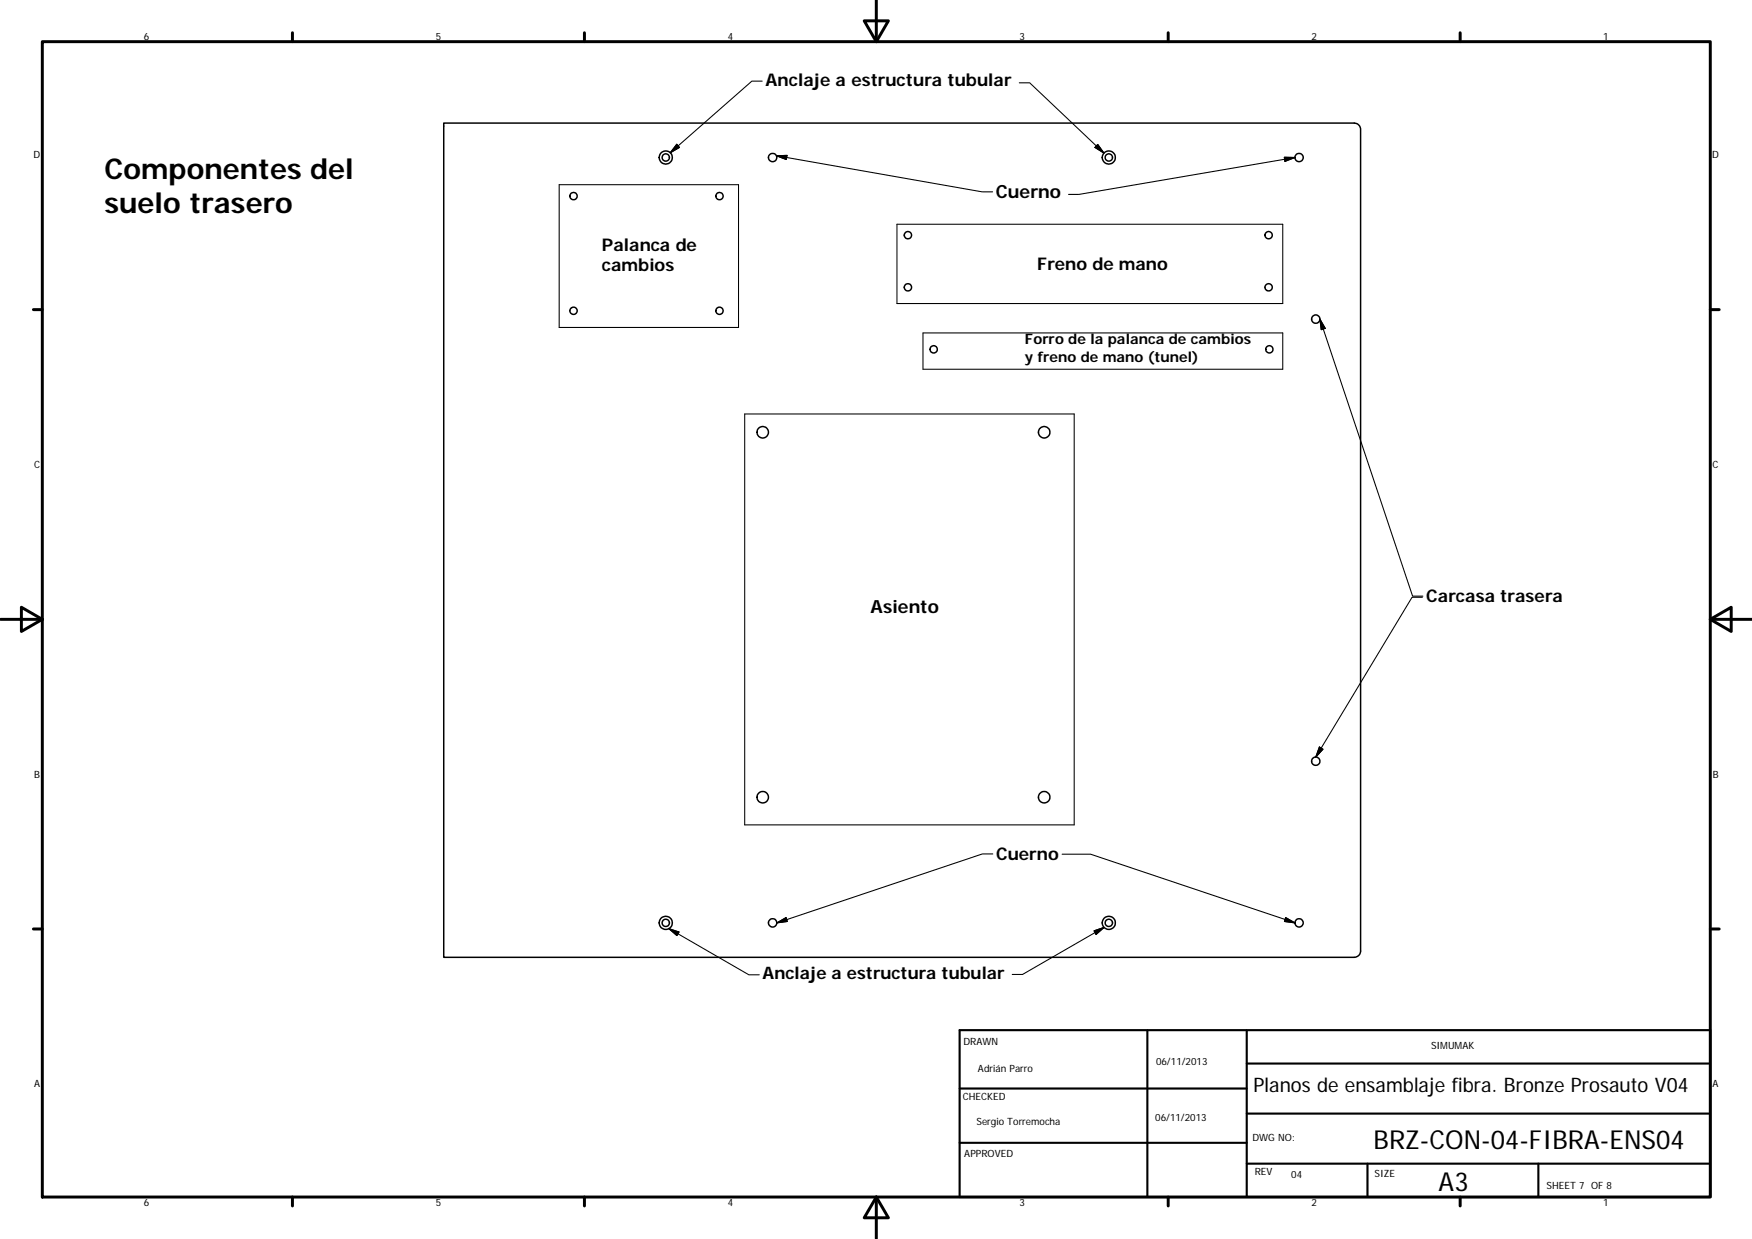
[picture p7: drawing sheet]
<svg xmlns="http://www.w3.org/2000/svg" width="420mm" height="297mm" viewBox="0 0 420 297" stroke-linecap="round" stroke-linejoin="round" font-family="sans-serif">
<g fill="none" stroke="#000" stroke-width=".36">
<path d="M106.4 29.5h218.4a1.52 1.52 0 0 1 1.5 1.5v197a1.49 1.49 0 0 1-1.5 1.5h-218.4z"/>
<circle cx="159.7" cy="37.8" r="1.58"/>
<circle cx="159.7" cy="37.8" r=".87"/>
<circle cx="185.3" cy="37.8" r="1"/>
<circle cx="265.9" cy="37.8" r="1.58"/>
<circle cx="265.9" cy="37.8" r=".87"/>
<circle cx="311.5" cy="37.8" r="1"/>
<circle cx="137.5" cy="47" r=".88"/>
<circle cx="172.5" cy="47" r=".88"/>
<circle cx="217.7" cy="56.4" r=".88"/>
<circle cx="304.2" cy="56.4" r=".88"/>
<circle cx="137.5" cy="74.5" r=".87"/>
<circle cx="172.5" cy="74.5" r=".87"/>
<circle cx="217.7" cy="68.9" r=".88"/>
<circle cx="304.2" cy="68.9" r=".88"/>
<circle cx="315.5" cy="76.5" r="1"/>
<circle cx="223.9" cy="83.7" r=".88"/>
<circle cx="304.4" cy="83.7" r=".86"/>
<circle cx="182.9" cy="103.6" r="1.37"/>
<circle cx="250.4" cy="103.6" r="1.37"/>
<circle cx="182.9" cy="191.1" r="1.37"/>
<circle cx="250.4" cy="191.1" r="1.37"/>
<circle cx="315.5" cy="182.5" r="1"/>
<circle cx="159.7" cy="221.2" r="1.57"/>
<circle cx="159.7" cy="221.3" r=".88"/>
<circle cx="185.3" cy="221.2" r="1"/>
<circle cx="265.9" cy="221.2" r="1.57"/>
<circle cx="265.9" cy="221.3" r=".88"/>
<circle cx="311.5" cy="221.2" r="1"/>
</g>
<g fill="none" stroke="#000" stroke-width=".71">
<path d="M10.1 10h400.1v277h-400.1zM70.1 7.9v2.1M140.2 7.9v2.1M207.3 5h5.8l-2.9 5zM210.2 0v10M280.2 7.9v2.1M350.2 7.9v2.1M8 74.2h2.1M410.2 74.2h2.1M.2 148.5h9.9M5.1 145.6l5 2.9-5 2.9zM410.2 148.5l5-2.9v5.8z"/>
<path d="M410.2 148.5h9.9M8 222.7h2.1M410.2 222.7h2.1M70.1 287v2.1M140.2 287v2.1M210.2 287l2.9 5h-5.8zM210.2 287v10M280.2 287v2.1M350.2 287v2.1"/>
</g>
<path d="M230.1 247h180.1v40h-180.1zM275.2 247v40M299 255h111.2M299 247v40M230.1 274h68.9M230.1 261h68.9M299 279h111.2M299 267h111.2M327.9 279v8M368.9 279v8" fill="none" stroke="#000" stroke-width=".51"/>
<g fill="none" stroke="#000" stroke-width=".25">
<path d="M182.8 19.5h-2.5l-19.6 17.1M244.4 19.9h2.5l17.8 16.8M162.3 34.6l.7 .7-2.3 1.3zM186.2 37.3h2.5l-.1 .9zM186.2 37.3l49.3 8.7h2.6M263.3 34.6l1.4 2.1-2.1-1.4zM308 37.7l2.5 .1-2.3 .9zM310.5 37.8l-51.7 8.8h-2.5M134.1 44.3h43v34.2h-43zM215.1 53.8h92.5v19h-92.5zM221.3 79.8h86.3v8.7h-86.3zM316.5 76.5l22.3 66.4h2.4"/>
<path d="M316.5 76.5l1.3 2.2-.9 .3zM178.6 99.3h79v98.5h-79zM341.1 143.2h-2.5l-23.1 38.3M316.4 179.1l.9 .5-1.8 1.9zM238.1 204.7h-2.5l-49.3 16.6M254.7 204.8h6.8l49 16.5M308.3 220l2.2 1.3-2.5-.4zM160.4 222.6l19.2 11.1h2.5M160.4 222.6l2.4 .8-.5 .9zM186.3 221.3l2.2-1.3 .3 .9zM262.4 223.2l2.4-.9-1.9 1.7zM264.8 222.3l-19.6 11.3h-2.5"/>
</g>
<path d="M162.3 34.6l.7 .7-2.3 1.3zM186.2 37.3h2.5l-.1 .9zM263.3 34.6l1.4 2.1-2.1-1.4zM308 37.7l2.5 .1-2.3 .9zM316.5 76.5l1.3 2.2-.9 .3zM316.4 179.1l.9 .5-1.8 1.9zM186.3 221.3l2.2-1.3 .3 .9zM160.4 222.6l2.4 .8-.5 .9zM262.4 223.2l2.4-.9-1.9 1.7zM308.3 220l2.2 1.3-2.5-.4z" fill="#000" stroke="#000" stroke-width=".25"/>
<g font-size="6.9">
<text x="25.1" y="42.8">Componentes del</text>
<text x="25.1" y="51.1">suelo trasero</text>
</g>
<g font-size="6.3">
<text x="329.4" y="275.4">BRZ-CON-04-FIBRA-ENS04</text>
<text x="345" y="285.6">A3</text>
</g>
<text font-size="4.8" x="300.6" y="261.8">Planos de ensamblaje fibra. Bronze Prosauto V04</text>
<g font-size="4.4">
<text x="238.8" y="47.6">Cuerno</text>
<text x="208.8" y="147">Asiento</text>
</g>
<g font-size="4.2">
<text x="183.6" y="20.6">Anclaje a estructura tubular</text>
<text x="144.4" y="60.1">Palanca de</text>
<text x="144.4" y="65.1">cambios</text>
<text x="248.7" y="64.7">Freno de mano</text>
<text x="342" y="144.4">Carcasa trasera</text>
<text x="238.9" y="206.2">Cuerno</text>
</g>
<text font-size="4.1" x="182.9" y="234.8">Anclaje a estructura tubular</text>
<g font-size="3.5">
<text x="245.8" y="82.5">Forro de la palanca de cambios</text>
<text x="245.8" y="86.7">y freno de mano (tunel)</text>
</g>
<g font-size="2.4">
<text x="34.5" y="9.6">6</text>
<text x="104.5" y="9.6">5</text>
<text x="174.5" y="9.6">4</text>
<text x="244.5" y="9.6">3</text>
<text x="314.5" y="9.6">2</text>
<text x="384.5" y="9.6">1</text>
<text x="8.1" y="38">D</text>
<text x="410.6" y="38">D</text>
<text x="8.2" y="112.2">C</text>
<text x="410.7" y="112.2">C</text>
<text x="8.2" y="186.5">B</text>
<text x="410.7" y="186.5">B</text>
<text x="231.1" y="250.6">DRAWN</text>
<text x="343.2" y="251.5">SIMUMAK</text>
<text x="234.5" y="257.1">Adrián Parro</text>
<text x="277.3" y="255.3">06/11/2013</text>
<text x="8.2" y="260.7">A</text>
<text x="230.9" y="263.8">CHECKED</text>
<text x="410.7" y="260.7">A</text>
<text x="234.2" y="269.8">Sergio Torremocha</text>
<text x="277" y="268.8">06/11/2013</text>
<text x="300.3" y="273.6">DWG NO:</text>
<text x="231.3" y="277.4">APPROVED</text>
<text x="300.9" y="281.8">REV</text>
<text x="309.7" y="282.5">04</text>
<text x="329.6" y="282.2">SIZE</text>
<text x="370.9" y="285.1">SHEET 7 OF 8</text>
<text x="34.5" y="289.1">6</text>
<text x="104.5" y="289.1">5</text>
<text x="174.5" y="289.1">4</text>
<text x="244.5" y="289.1">3</text>
<text x="314.5" y="289.1">2</text>
<text x="384.5" y="289.1">1</text>
</g>
</svg>
